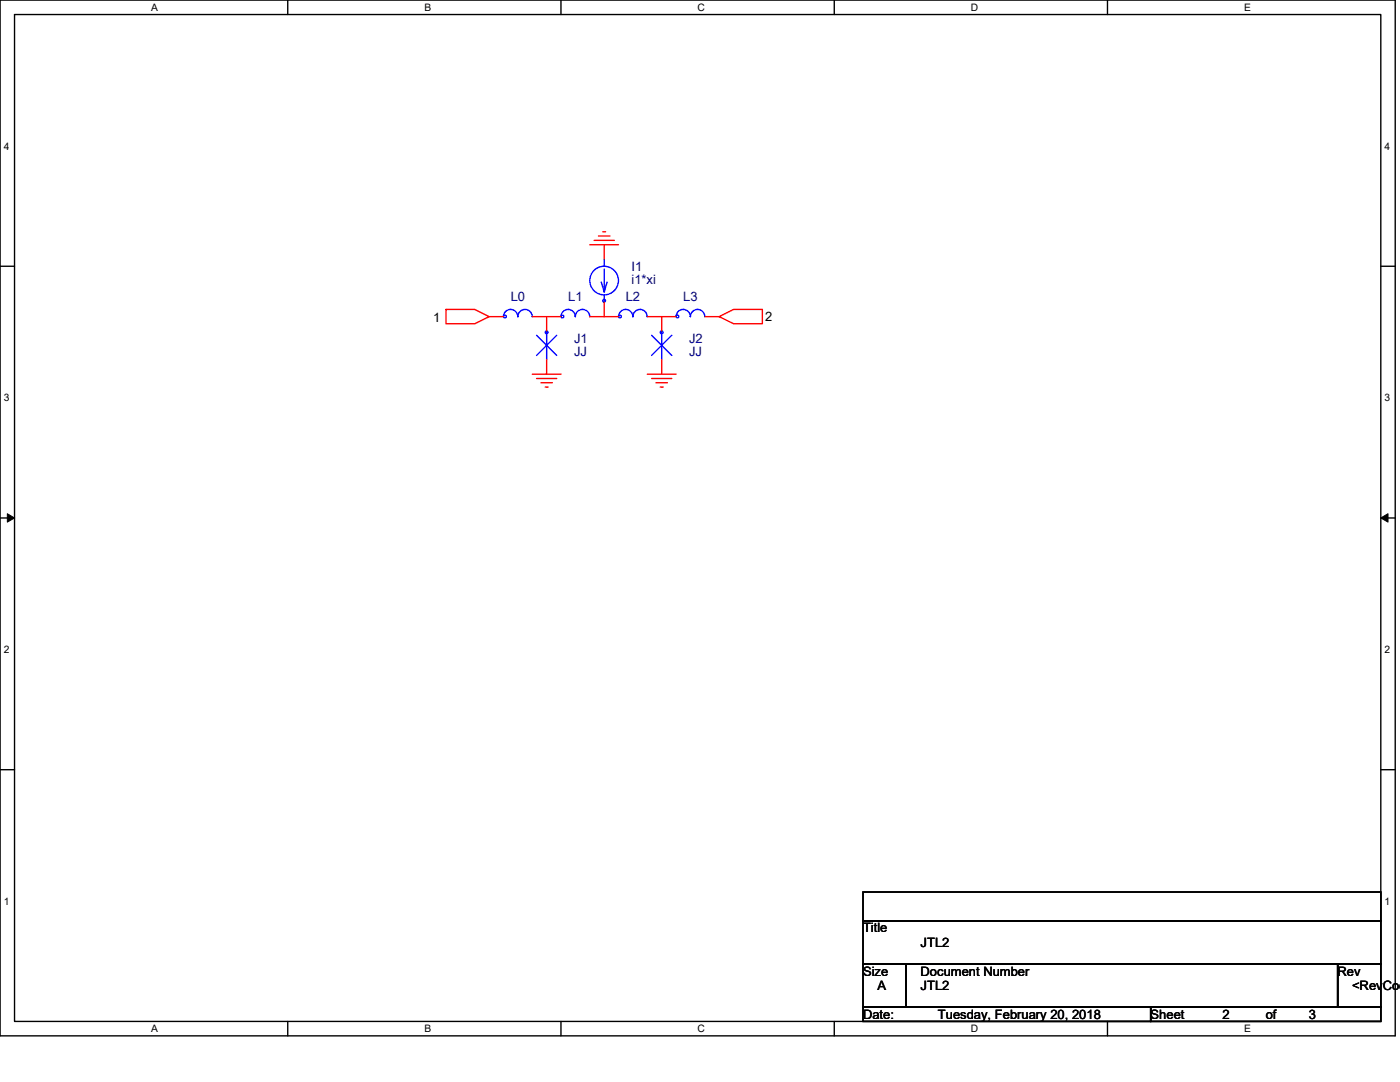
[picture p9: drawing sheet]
<svg xmlns="http://www.w3.org/2000/svg" width="279mm" height="216mm" viewBox="0 0 279 216" stroke-linecap="round" stroke-linejoin="round" font-family="sans-serif">
<path d="M0 0h278.4v206.7h-278.4zM2.9 2.9h272.7v200.9h-272.7z" fill="none" stroke="#000" stroke-width=".28"/>
<g fill="#fff">
<path d="M30.1 .3h1.4v2.3h-1.4z"/>
<path d="M30.1 204.1h1.4v2.3h-1.4z"/>
</g>
<path d="M57.4 0v2.9M57.4 203.8v2.9" fill="none" stroke="#000" stroke-width=".28"/>
<g fill="#fff">
<path d="M84.7 .3h1.4v2.3h-1.4z"/>
<path d="M84.7 204.1h1.4v2.3h-1.4z"/>
</g>
<path d="M112 0v2.9M112 203.8v2.9" fill="none" stroke="#000" stroke-width=".28"/>
<g fill="#fff">
<path d="M139.2 .3h1.5v2.3h-1.5z"/>
<path d="M139.2 204.1h1.5v2.3h-1.5z"/>
</g>
<path d="M166.5 0v2.9M166.5 203.8v2.9" fill="none" stroke="#000" stroke-width=".28"/>
<g fill="#fff">
<path d="M193.8 .3h1.4v2.3h-1.4z"/>
<path d="M193.8 204.1h1.4v2.3h-1.4z"/>
</g>
<path d="M221 0v2.9M221 203.8v2.9" fill="none" stroke="#000" stroke-width=".28"/>
<g fill="#fff">
<path d="M248.3 .3h1.4v2.3h-1.4z"/>
<path d="M248.3 204.1h1.4v2.3h-1.4z"/>
<path d="M.7 28h1.2v2.3h-1.2z"/>
<path d="M276.3 28h1.1v2.3h-1.1z"/>
<path d="M.7 78.2h1.2v2.3h-1.2z"/>
<path d="M276.3 78.2h1.1v2.3h-1.1z"/>
</g>
<path d="M0 53.1h2.9M275.6 53.1h2.8" fill="none" stroke="#000" stroke-width=".28"/>
<g fill="#fff">
<path d="M.7 128.5h1.2v2.2h-1.2z"/>
<path d="M276.3 128.5h1.1v2.2h-1.1z"/>
</g>
<path d="M0 103.4h2.9M275.6 103.4h2.8" fill="none" stroke="#000" stroke-width=".28"/>
<path d="M1.5 102.5l1.4 .9-1.4 .8zM275.6 103.4l1.4-.9v1.7z" fill="#000" stroke="#000" stroke-width=".2"/>
<g fill="#fff">
<path d="M.7 178.7h1.2v2.3h-1.2z"/>
<path d="M276.3 178.7h1.1v2.3h-1.1z"/>
</g>
<path d="M0 153.6h2.9M275.6 153.6h2.8M172.2 178h103.4v5.7h-103.4zM172.2 183.7h103.4v8.6h-103.4zM172.2 192.3h8.6v8.6h-8.6zM180.8 192.3h86.2v8.6h-86.2zM267 192.3h8.6v8.6h-8.6zM172.2 200.9h57.4v2.9h-57.4zM229.6 200.9h46v2.9h-46z" fill="none" stroke="#000" stroke-width=".28"/>
<g fill="none" stroke="#f00" stroke-width=".28">
<path d="M117.7 48.8h5.7M118.6 48h4M119.4 47.1h2.3M120.3 46.2h.6M120.6 48.8v2.9M89 61.7h5.7l2.9 1.5-2.9 1.4h-5.7zM97.6 63.2h2.9M106.2 74.7h5.8M106.2 63.2h2.9M107.1 75.5h4M107.9 76.4h2.3M108.8 77.2h.6"/>
<path d="M109.1 63.2v2.8M109.1 71.8v2.9M109.1 63.2h2.9M117.7 63.2h2.9M120.6 60.3v2.9M120.6 63.2h2.8M129.2 74.7h5.7M129.2 63.2h2.9M130 75.5h4.1M130.9 76.4h2.3M131.8 77.2h.6M132.1 63.2v2.8"/>
<path d="M132.1 71.8v2.9M132.1 63.2h2.8M140.7 63.2h2.8M143.5 63.2l2.9-1.5h5.7v2.9h-5.7z"/>
</g>
<g fill="none" stroke="#00f" stroke-width=".28">
<path d="M120.6 58.9v1.4M120.6 51.7v1.4M120.6 53.7v4.6l-.6-2M121.2 56.3l-.6 2M100.5 63.2a1.43 1.43 0 0 1 1.4-1.5 1.43 1.43 0 0 1 1.4 1.5M103.4 63.2a1.43 1.43 0 0 1 1.4-1.5 1.43 1.43 0 0 1 1.4 1.5M107.1 66.9l4 4M109.1 66v5.8M111.1 66.9l-4 4M112 63.2a1.41 1.41 0 0 1 1.4-1.5 1.42 1.42 0 0 1 1.4 1.5M114.8 63.2a1.43 1.43 0 0 1 1.5-1.5 1.43 1.43 0 0 1 1.4 1.5M123.4 63.2a1.43 1.43 0 0 1 1.5-1.5 1.43 1.43 0 0 1 1.4 1.5"/>
<path d="M126.3 63.2a1.41 1.41 0 0 1 1.5-1.5h-.1a1.42 1.42 0 0 1 1.5 1.5M130 66.9l4.1 4M132.1 66v5.8M134.1 66.9l-4.1 4M134.9 63.2a1.4 1.4 0 0 1 1.4-1.5 1.42 1.42 0 0 1 1.5 1.5M137.8 63.2a1.43 1.43 0 0 1 1.4-1.5 1.43 1.43 0 0 1 1.5 1.5"/>
<circle cx="120.6" cy="56" r="2.86"/>
<circle cx="100.8" cy="63.2" r=".28"/>
<circle cx="109.1" cy="66.3" r=".28"/>
<circle cx="112.2" cy="63.2" r=".28"/>
<circle cx="120.6" cy="60" r=".28"/>
<circle cx="123.7" cy="63.2" r=".28"/>
<circle cx="132.1" cy="66.3" r=".28"/>
<circle cx="135.2" cy="63.2" r=".28"/>
</g>
<g font-size="2.6" fill="#000080">
<text x="126" y="54">I1</text>
<text x="126" y="56.6">i1*xi</text>
<text x="101.9" y="60">L0</text>
<text x="113.4" y="60">L1</text>
<text x="124.9" y="60">L2</text>
<text x="136.4" y="60">L3</text>
<text x="114.6" y="68.4">J1</text>
<text x="114.6" y="71">JJ</text>
<text x="137.5" y="68.4">J2</text>
<text x="137.5" y="71">JJ</text>
</g>
<g font-size="2.6">
<text x="86.4" y="64.3">1</text>
<text x="152.7" y="64.1">2</text>
<text x="172.2" y="186.1">Title</text>
<text x="183.7" y="188.9">JTL2</text>
<text x="172.2" y="194.7">Size</text>
<text x="175.1" y="197.5">A</text>
<text x="183.7" y="194.7">Document Number</text>
<text x="183.7" y="197.5">JTL2</text>
<text x="267" y="194.7">Rev</text>
<text x="269.8" y="197.5">&lt;RevCod</text>
<text x="172.2" y="203.3">Date:</text>
<text x="187.2" y="203.3">Tuesday, February 20, 2018</text>
<text x="229.6" y="203.3">Sheet</text>
<text x="244" y="203.3">2</text>
<text x="252.6" y="203.3">of</text>
<text x="261.2" y="203.3">3</text>
</g>
<g font-size="2">
<text x="30.2" y="2.2">A</text>
<text x="84.7" y="2.2">B</text>
<text x="139.2" y="2.2">C</text>
<text x="193.8" y="2.2">D</text>
<text x="248.3" y="2.2">E</text>
<text x=".7" y="29.8">4</text>
<text x="276.3" y="29.8">4</text>
<text x=".7" y="80.1">3</text>
<text x="276.3" y="80.1">3</text>
<text x=".7" y="130.3">2</text>
<text x="276.3" y="130.3">2</text>
<text x=".7" y="180.5">1</text>
<text x="276.3" y="180.5">1</text>
<text x="30.2" y="206">A</text>
<text x="84.7" y="206">B</text>
<text x="139.2" y="206">C</text>
<text x="193.8" y="206">D</text>
<text x="248.3" y="206">E</text>
</g>
</svg>
